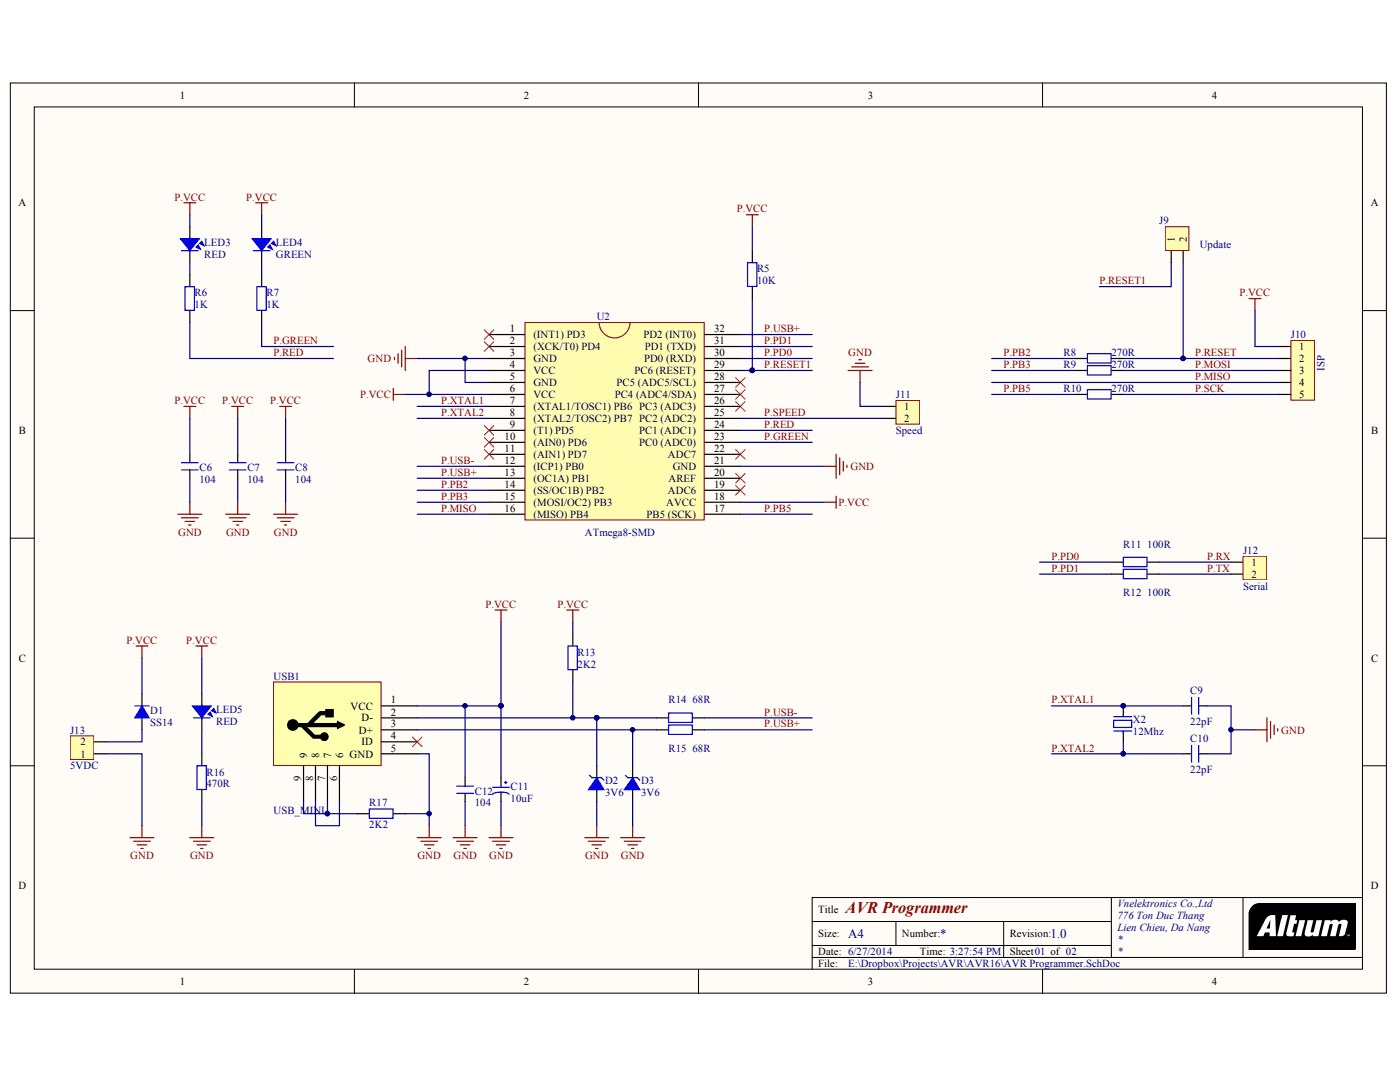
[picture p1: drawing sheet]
# Altium project AVR16 BlueBoard.PrjPcb
1 sheet, 34 parts. Net scope: global (net labels, ports and power ports of the same name join across sheets).
Board file: AVR16 BlueBoard.PcbDoc

## Sheet AVR Programmer.SchDoc: AVR Programmer
size A4; ApprovedBy: Tran Tuan; CheckedBy: Tran Tuan; Author: Tran Tuan; CompanyName: Vnelektronics Co.,Ltd; DrawnBy: Tran Tuan; Engineer: Tran Tuan; Organization: Vnelektronics Co.,Ltd; Address1: 776 Ton Duc Thang; Address2: Lien Chieu, Da Nang; Revision: 1.0; SheetNumber: 01; SheetTotal: 02

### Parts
C6  104  [C0805]
C7  104  [C0805]
C8  104  [C0805]
C9  22pF  [C0603]
C10  22pF  [C0603]
C11  10uF  [C1210]
C12  104  [C0805]
D1  SS14  [SS14]
D2  3V6  [1N5223]
D3  3V6  [1N5223]
J9  Update  [Header_2]
J10  ISP  [Header_5]
J11  Speed  [Header_2]
J12  Serial  [Header_2]
J13  5VDC  [Header_2]
LED3  RED  [Led 0805R]
LED4  GREEN  [Led 0805G]
LED5  RED  [Led 0805G]
R5  value 10K  [RESC2012(0805)]  (hidden comment: Res2)
R6  value 1K  [RESC2012(0805)]  (hidden comment: Res2)
R7  value 1K  [RESC2012(0805)]  (hidden comment: Res2)
R8  value 270R  [RESC2012(0805)]  (hidden comment: Res2)
R9  value 270R  [RESC2012(0805)]  (hidden comment: Res2)
R10  value 270R  [RESC2012(0805)]  (hidden comment: Res2)
R11  value 100R  [RESC2012(0805)]  (hidden comment: Res2)
R12  value 100R  [RESC2012(0805)]  (hidden comment: Res2)
R13  value 2K2  [RESC2012(0805)]  (hidden comment: Res2)
R14  value 68R  [RESC2012(0805)]  (hidden comment: Res2)
R15  value 68R  [RESC2012(0805)]  (hidden comment: Res2)
R16  value 470R  [RESC2012(0805)]  (hidden comment: Res2)
R17  value 2K2  [RESC2012(0805)]  (hidden comment: Res2)
U2  ATmega8-SMD  [ATMEGA_8_SMD]
USB1  USB_MINI  [USBMNIB]
X2  12Mhz  [CRYSTAL]

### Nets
GND: C6.1 C7.1 C8.1 C9.1 C10.1 C11.2 C12.1 D2.1(A) D3.1(A) J11.1 J13.1 R16.2 R17.2 U2.3(GND) U2.5(GND) U2.21(GND) USB1.5(GND)
P.VCC: C6.2 C7.2 C8.2 C11.1 C12.2 D1.2(K) J10.1 LED3.1 LED4.1 LED5.1 R5.2 R13.1 U2.4(VCC) U2.6(VCC) U2.18(AVCC) USB1.1(VCC)
P.GREEN: R7.2 U2.23(PC0_(ADC0))
P.MISO: J10.4 U2.16((MISO)_PB4)
P.MOSI: J10.3 R9.2
P.PB2: R8.1 U2.14((SS/OC1B)_PB2)
P.PB3: R9.1 U2.15((MOSI/OC2)_PB3)
P.PB5: R10.1 U2.17(PB5_(SCK))
P.PD0: R11.1 U2.30(PD0_(RXD))
P.PD1: R12.1 U2.31(PD1_(TXD))
P.RED: R6.2 U2.24(PC1_(ADC1))
P.RESET: J9.2 J10.2 R8.2
P.RESET1: J9.1 R5.1 U2.29(PC6_(RESET))
P.RX: J12.1 R11.2
P.SCK: J10.5 R10.2
P.SPEED: J11.2 U2.25(PC2_(ADC2))
P.TX: J12.2 R12.2
P.USB+: R15.1 U2.13((OC1A)_PB1) U2.32(PD2_(INT0))
P.USB-: R14.1 U2.12((ICP1)_PB0)
P.XTAL1: C9.2 U2.7((XTAL1/TOSC1)_PB6) X2.1
P.XTAL2: C10.2 U2.8((XTAL2/TOSC2)_PB7) X2.2
NetD1_1: D1.1(A) J13.2
NetD2_2: D2.2(K) R13.2 R14.2 USB1.2(D-)
NetD3_2: D3.2(K) R15.2 USB1.3(D+)
NetLED3_2: LED3.2 R6.1
NetLED4_2: LED4.2 R7.1
NetLED5_2: LED5.2 R16.1
NetR17_1: R17.1 USB1.7 USB1.9
NetUSB1_6: USB1.6 USB1.8

Not connected (* = marked no-connect by the designer): U2 1((INT1)_PD3)* 2((XCK/T0)_PD4)* 9((T1)_PD5)* 10((AIN0)_PD6)* 11((AIN1)_PD7)* 19(ADC6)* 20(AREF)* 22(ADC7)* 26(PC3_(ADC3))* 27(PC4_(ADC4/SDA))* 28(PC5_(ADC5/SCL))*; USB1 4(ID)*
